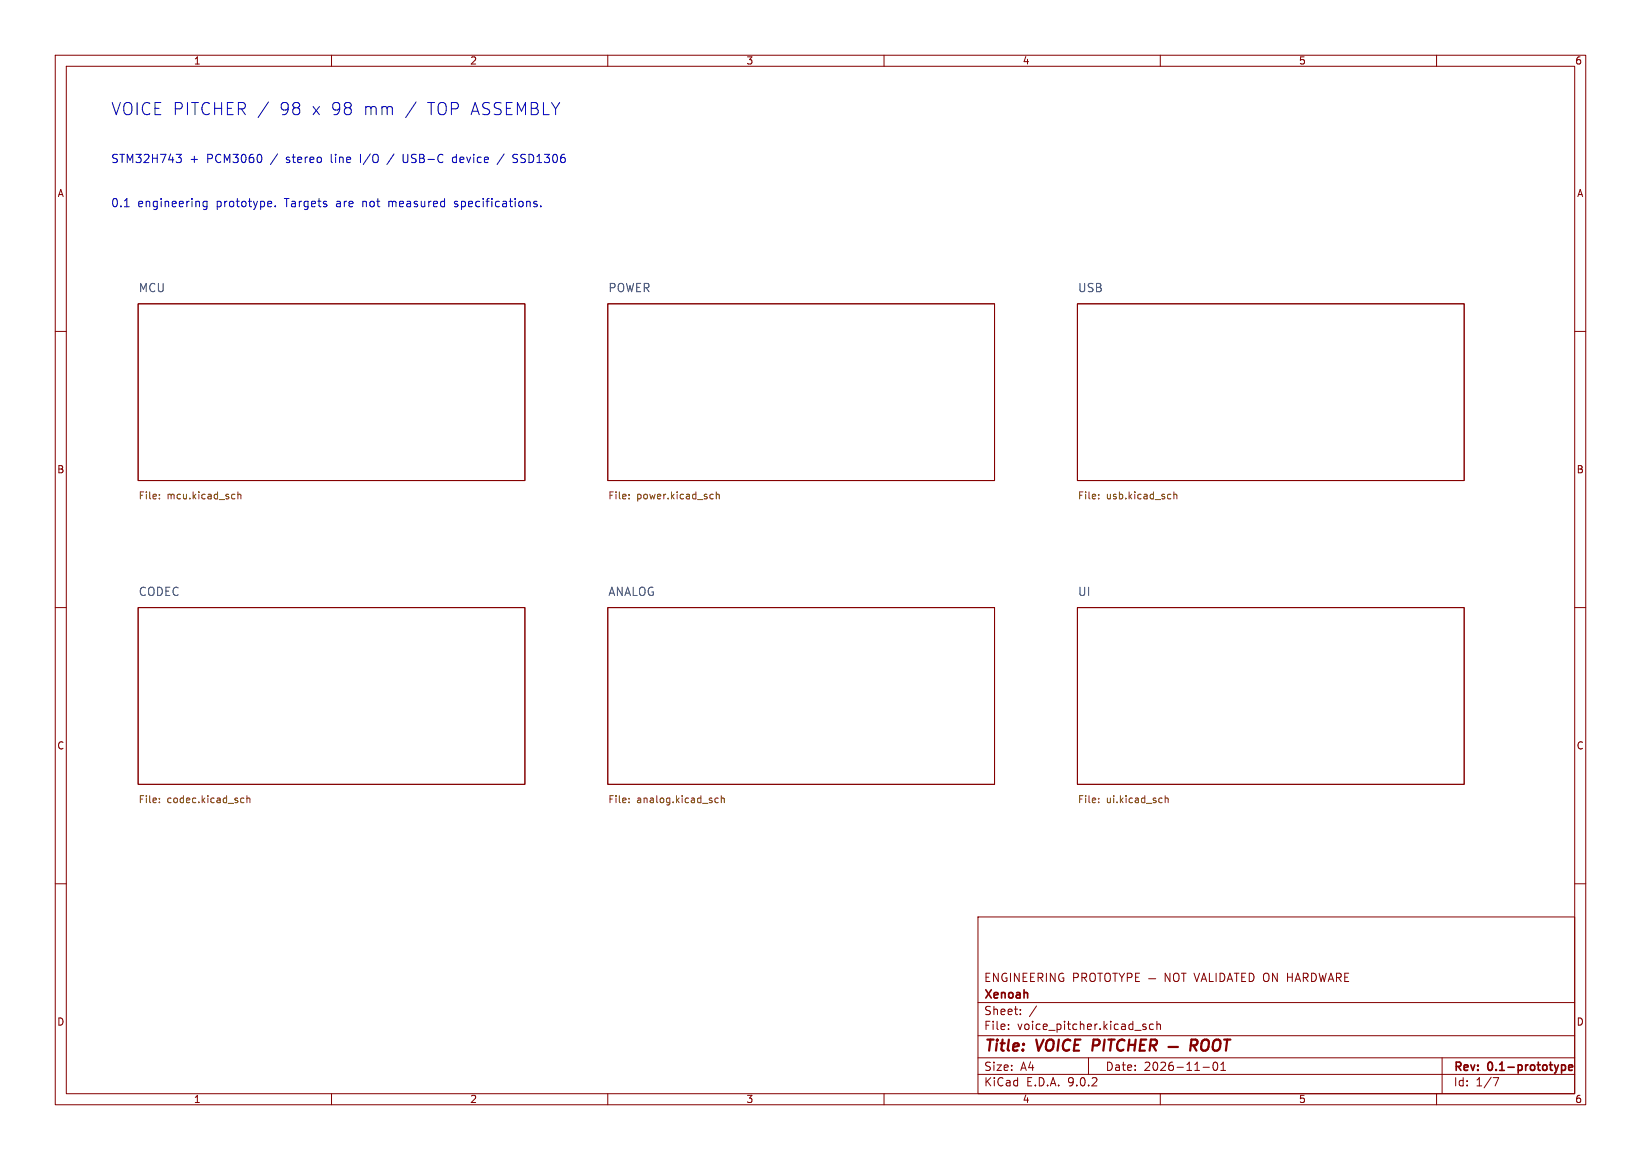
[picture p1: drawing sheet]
<svg xmlns="http://www.w3.org/2000/svg" width="297mm" height="210mm" viewBox="0 0 297 210" stroke-linecap="round" stroke-linejoin="round" font-family="sans-serif">
<g fill="none" stroke="#840000" stroke-width=".18">
<path d="M10 10h277v190h-277zM12 12h273v186h-273zM60 10v2M110 10v2M160 10v2M210 10v2M260 10v2M25 55h70v32h-70zM110 55h70v32h-70zM195 55h70v32h-70zM10 60h2M285 60h2"/>
<path d="M10 110h2M25 110h70v32h-70zM110 110h70v32h-70zM195 110h70v32h-70zM285 110h2M10 160h2M177 166h108v32h-108zM178.5 176.9h.5M179.2 176.2h-.7v1.5h.7M180.7 176.2v1.5l-.9-1.5v1.5M182.2 176.3a.74 .74 0 0 0-.9 .5 .74 .74 0 0 0 .5 .9l.4-.1v-.5h-.2M182.9 176.2v1.5"/>
<path d="M184.5 176.2v1.5l-.9-1.5v1.5M185.2 176.9h.5M185.9 176.2h-.7v1.5h.7M186.5 176.9h.5M187.2 176.2h-.7v1.5h.7M187.9 177l.7-.1 .1-.2v-.4l-.2-.1h-.6v1.5M188.2 177l.5 .7M189.4 176.2v1.5M191 176.2v1.5l-.9-1.5v1.5M192.5 176.3a.74 .74 0 0 0-.9 .5 .74 .74 0 0 0 .5 .9l.4-.1v-.5h-.3M194.3 177l.7-.1 .2-.2-.1-.4-.2-.1h-.6v1.5M195.8 177l.7-.1 .2-.2-.1-.4-.2-.1h-.6v1.5"/>
<path d="M196.2 177l.5 .7M197.5 176.3a.5 .5 0 0 1 .5-.1 .5 .5 0 0 1 .2 .5v.5a.5 .5 0 0 1-.5 .5 .5 .5 0 0 1-.5-.5v-.5zM198.7 176.2h.8M199.1 176.2v1.5M200 176.4a.5 .5 0 0 1 .6-.2 .5 .5 0 0 1 .4 .5v.5a.5 .5 0 0 1-.5 .5 .5 .5 0 0 1-.5-.5zM201.4 176.2h.8M201.8 176.2v1.5M202.5 176.2l.5 .8M203 177v.7M203.5 176.2l-.5 .8M204 177l.7-.1 .2-.2-.1-.4-.2-.1h-.6v1.5M205.5 176.9h.5"/>
<path d="M206.2 176.2h-.7v1.5h.7M207.9 177.2h1.3M211.7 176.2v1.5l-.8-1.5v1.5M212.5 176.4a.5 .5 0 0 1 .5-.2 .5 .5 0 0 1 .4 .5v.5a.5 .5 0 0 1-.5 .5 .5 .5 0 0 1-.5-.5zM213.8 176.2h.9M214.2 176.2v1.5M216.1 176.2l.5 1.5 .5-1.5M217.4 177.7l.5-1.5 .5 1.5M217.5 177.3h.7M218.9 176.2v1.5h.7M220.1 176.2v1.5M220.8 176.2a.76 .76 0 0 1 .9 .7 .76 .76 0 0 1-.9 .8z"/>
<path d="M222.1 177.7l.5-1.5 .5 1.5M222.2 177.3h.8M223.4 176.2h.8M223.8 176.2v1.5M224.7 176.9h.5M225.5 176.2h-.8v1.5h.8M226.1 176.2a.76 .76 0 0 1 .9 .7 .76 .76 0 0 1-.9 .8zM228.9 176.3a.5 .5 0 0 1 .5-.1 .5 .5 0 0 1 .3 .5v.5a.5 .5 0 0 1-.5 .5 .5 .5 0 0 1-.5-.5v-.5zM231.2 176.2v1.5l-.9-1.5v1.5M233 176.9h.9M233 176.2v1.5M233.9 176.2v1.5"/>
<path d="M234.4 177.7l.5-1.5 .5 1.5M234.5 177.3h.7M235.9 177l.7-.1 .1-.2v-.4l-.2-.1h-.6v1.5M236.2 177l.5 .7M237.4 176.2a.76 .76 0 0 1 .9 .7 .76 .76 0 0 1-.9 .8zM238.7 176.2l.4 1.5 .3-1.1 .3 1.1 .3-1.5M240.4 177.7l.5-1.5 .5 1.5M240.5 177.3h.7M241.9 177l.7-.1 .1-.2v-.4l-.2-.1h-.6v1.5M242.2 177l.5 .7M243.4 176.9h.5M244.1 176.2h-.7v1.5h.7"/>
<path d="M285 160h2M60 198v2M110 198v2M160 198v2M177 194.5h108M177 191.5h108M177 187.5h108M177 181.5h108M182.5 186.3v.1M182.5 185.5v.1M184.7 183.6v.1M184.7 182.8v.1"/>
<path d="M187.6 182.1l-1.3 2M197 191.5v3M206.8 185.7l.7 .4-.3 .3-.4-.1M207.4 185.5l-.4-.1-.2 .2M208.7 185.5l-.4-.1-.3 .3v.4l.2 .2h.5M209.4 185.5l.2-.1 .4 .1v.9M209.4 184.9v1.5M210 198v2M217.7 193.2h1.2M219.7 192.4l.2-.1a.8 .8 0 0 1 .5 .7 .8 .8 0 0 1-.5 .8l-.2-.1-.2-.5zM221 193.8h.8M221 192.7l.4-.4v1.5"/>
<path d="M260 198v2M261 191.5v6.5M271.2 195.1l-.6 1.5"/>
</g>
<path d="M283.3 192.9v.7M283.9 193.3l.7-.2v-.2l-.5-.1-.2 .2 .1 .7h.6" fill="none" stroke="#840000" stroke-width=".3"/>
<path d="M197.9 188.2l-.2 2M211.5 189.5h1.7M215.5 189.3h.8a.55 .55 0 0 0 .4-.5 .55 .55 0 0 0-.3-.6h-.8l-.2 2M216 189.3l.5 .9M217.6 188.5a.69 .69 0 0 1 1.2 0 1.47 1.47 0 0 1-.6 1.7l-.6-.1a1.5 1.5 0 0 1 0-1.6zM219.7 188.5a.69 .69 0 0 1 1.1 0 1.47 1.47 0 0 1-.5 1.7l-.6-.1a1.5 1.5 0 0 1 0-1.6zM221.6 188.2h1.1M222.1 188.2l-.2 2" fill="none" stroke="#840000" stroke-width=".4"/>
<g fill="none" stroke="#725600" stroke-width=".18">
<path d="M28.8 90.2v.1M28.8 89.5v.2M42.4 89.5h.1M42.5 90.3h-.1M43.1 89.1v1.2M43.1 89.6l.1-.1h.3l.1 .8M113.8 90.2v.1M113.8 89.5v.2M128.7 89.5h.4M129.1 90.3h-.4M129.6 89.6l.2-.1h.3l.1 .8M129.6 89.1v1.2"/>
<path d="M198.8 90.2v.1M198.8 89.5v.2M212.5 89.6l.1-.1h.3l.1 .8M212.5 89.1v1.2M28.8 144.5v.2M28.8 145.2v.1M43.8 144.5h.4M44.2 145.3h-.4M44.7 144.6l.2-.1h.3v.8M44.7 144.1v1.2M113.8 144.5v.2M113.8 145.2v.1"/>
<path d="M129.4 145.1l.2 .2h.4M130 144.5h-.4l-.2 .2M130.5 144.6l.2-.1h.3l.1 .8M130.5 144.1v1.2M198.8 144.5v.2M198.8 145.2v.1M210.9 144.6l.2-.1h.3v.8M210.9 144.1v1.2"/>
</g>
<g fill="none" stroke="#0000c2" stroke-width=".18">
<path d="M48.6 18.5l-1.9 2.8M75.3 18.5l-1.9 2.8M22.5 37.4h.9M31.9 27.9h.9l-.5 .6 .4 .2 .1 .5-.3 .2h-.4M37.5 36.5l-.5-.1-.3 .3v.5l.2 .2h.6M37.5 36.4v1.3l-.3 .2h-.4M49 36.4l.2 .4-.7 .1M49.1 37.4h-.1M49.8 37.3v.1M71.3 27.9l-1.3 1.9M73 27.9v1.3l.2 .2M82.2 37.4h.2"/>
<path d="M82.3 36.5v.4M82.5 28.4l-.5 .1-.1 .2 .1 .6 .5 .1M91.2 27.9l-1.2 1.9M93.6 29.3l-.2 .1h-.6M93.7 28l-.6-.1-.3 .3 .2 .4 .6 .3M96.6 36.7l.6 .5-.2 .2h-.4M97.2 36.5l-.4-.1-.2 .3M97.9 37.3v.1"/>
</g>
<g font-size="3.1" fill="#0000c2">
<text x="20" y="21.1">VOICE PITCHER /</text>
<text x="50.4" y="21.1">98</text>
<text x="56.3" y="21.1">x 98</text>
<text x="65.7" y="21.1">mm</text>
<text x="77.2" y="21.1">TOP ASSEMBLY</text>
</g>
<g font-size="2.8" fill="#840000">
<text x="178" y="190.9">Title:</text>
<text x="187.7" y="190.9">VOICE</text>
<text x="198.6" y="190.9">PITCHER</text>
</g>
<g font-size="2.1" fill="#0000c2">
<text x="20" y="29.7">STM32H743</text>
<text x="34.3" y="29.7">+</text>
<text x="37.5" y="29.7">PCM3060</text>
<text x="49.2" y="29.7">/</text>
<text x="52.1" y="29.7">stereo</text>
<text x="60.3" y="29.7">line</text>
<text x="65.7" y="29.7">I/O</text>
<text x="73.8" y="29.7">USB-C</text>
<text x="82.9" y="29.7">device</text>
<text x="94.2" y="29.7">SSD1306</text>
<text x="20" y="37.7">0.1</text>
<text x="24.9" y="37.7">engineering</text>
<text x="39.2" y="37.7">prototype.</text>
<text x="51.7" y="37.7">Targets</text>
<text x="61.1" y="37.7">are</text>
<text x="66" y="37.7">not</text>
<text x="70.9" y="37.7">measured</text>
<text x="83" y="37.7">specifications.</text>
</g>
<g font-size="2.1" fill="#006464">
<text x="25" y="53">MCU</text>
<text x="110" y="53">POWER</text>
<text x="195" y="53">USB</text>
<text x="25" y="108">CODEC</text>
<text x="110" y="108">ANALOG</text>
<text x="195" y="108">UI</text>
</g>
<g font-size="2.1" fill="#840000">
<text x="178" y="184">Sheet:</text>
<text x="178" y="181.2">Xenoah</text>
<text x="178" y="186.7">File:</text>
<text x="184.1" y="186.7">voice_pitcher.kicad_sch</text>
<text x="178" y="196.9">KiCad</text>
<text x="178" y="194.1">Size:</text>
<text x="184.7" y="194.1">A4</text>
<text x="185.7" y="196.9">E.D.A.</text>
<text x="193.3" y="196.9">9.0.2</text>
<text x="200" y="194.1">Date:</text>
<text x="207" y="194.1">2026-11-01</text>
<text x="263" y="194.3">Rev:</text>
<text x="263" y="196.9">Id:</text>
<text x="267.1" y="196.9">1/7</text>
<text x="269.4" y="194.3">0.1-prototype</text>
</g>
<g font-size="1.8" fill="#840000">
<text x="35" y="11.9">1</text>
<text x="85" y="11.9">2</text>
<text x="135" y="11.9">3</text>
<text x="185" y="11.9">4</text>
<text x="235" y="11.9">5</text>
<text x="285" y="11.9">6</text>
<text x="10.3" y="35.9">A</text>
<text x="285.3" y="35.9">A</text>
<text x="10.3" y="85.9">B</text>
<text x="285.3" y="85.9">B</text>
<text x="10.3" y="135.9">C</text>
<text x="285.3" y="135.9">C</text>
<text x="10.3" y="185.9">D</text>
<text x="285.3" y="185.9">D</text>
<text x="35" y="199.9">1</text>
<text x="85" y="199.9">2</text>
<text x="135" y="199.9">3</text>
<text x="185" y="199.9">4</text>
<text x="235" y="199.9">5</text>
<text x="285" y="199.9">6</text>
</g>
<g font-size="1.8" fill="#725600">
<text x="25" y="90.7">File:</text>
<text x="30.2" y="90.7">mcu.kicad_sch</text>
<text x="110" y="90.7">File:</text>
<text x="115.2" y="90.7">power.kicad_sch</text>
<text x="195" y="90.7">File:</text>
<text x="200.2" y="90.7">usb.kicad_sch</text>
<text x="25" y="145.7">File:</text>
<text x="30.2" y="145.7">codec.kicad_sch</text>
<text x="110" y="145.7">File:</text>
<text x="115.2" y="145.7">analog.kicad_sch</text>
<text x="195" y="145.7">File:</text>
<text x="200.2" y="145.7">ui.kicad_sch</text>
</g>
</svg>
